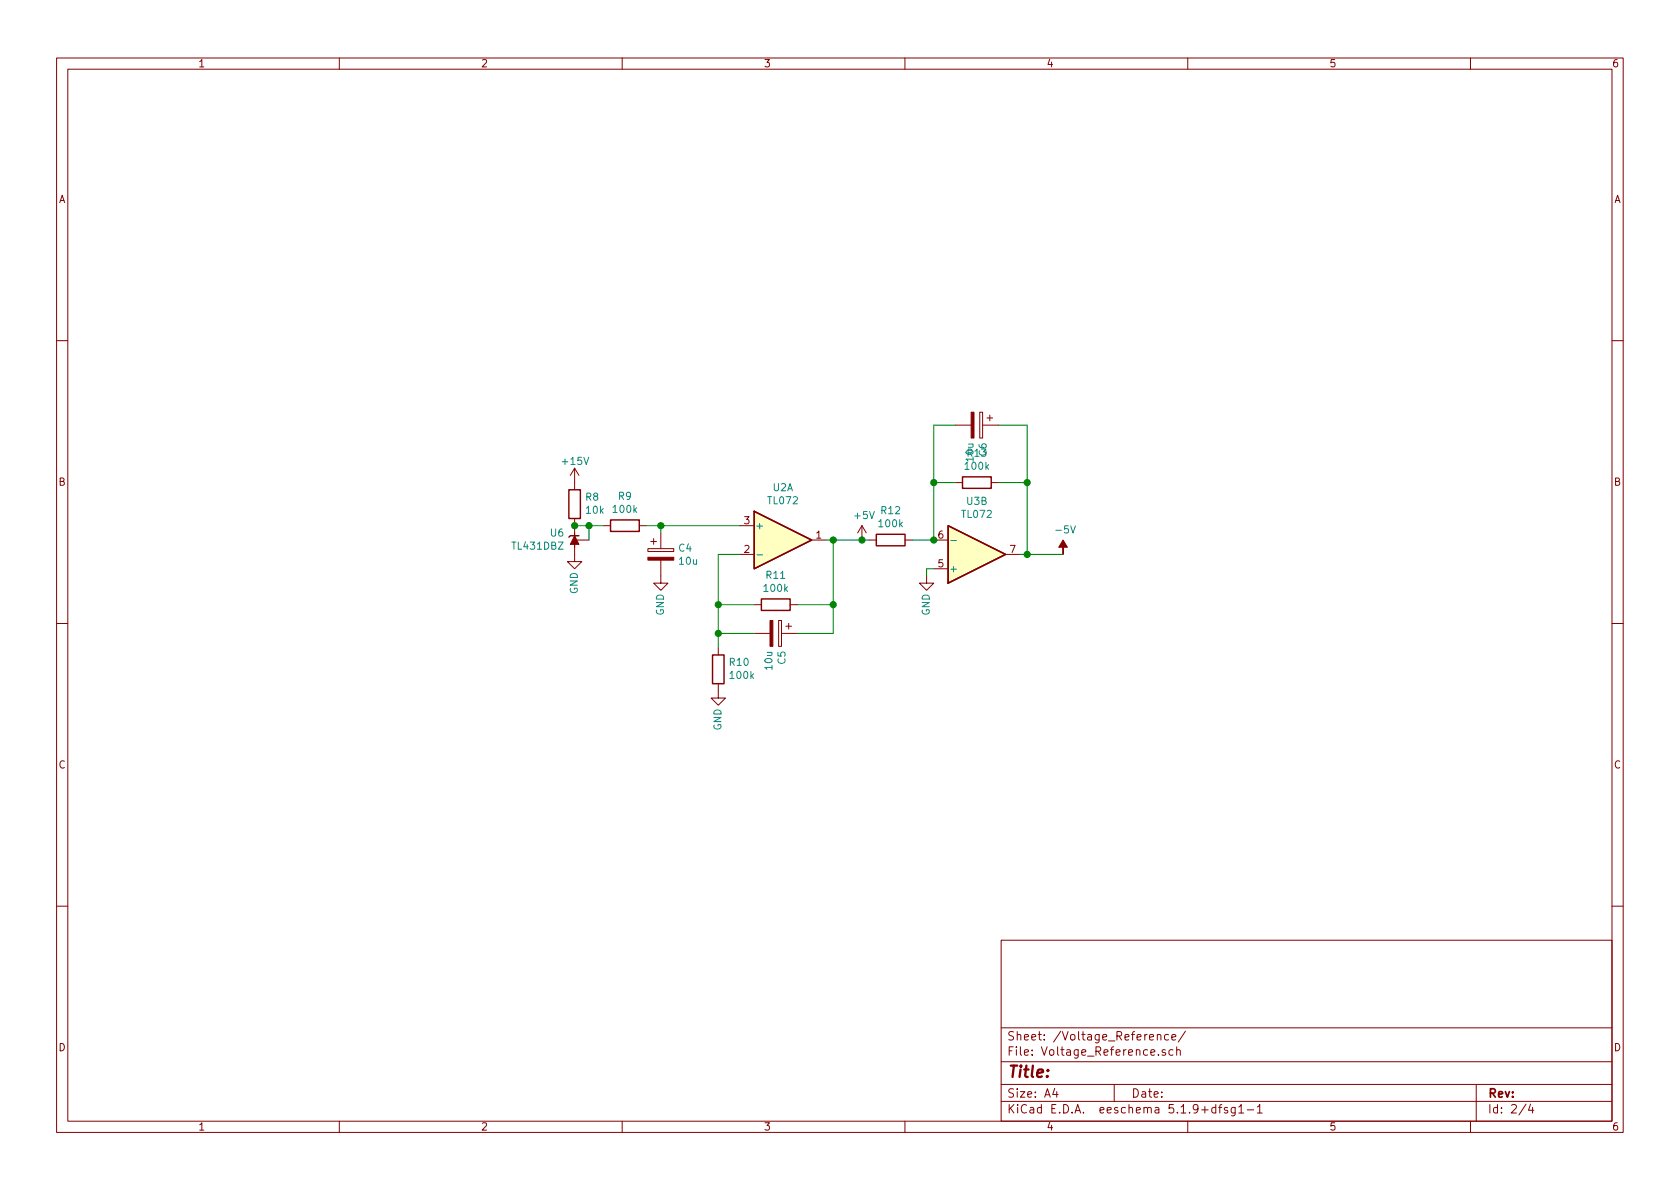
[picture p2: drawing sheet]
<svg xmlns="http://www.w3.org/2000/svg" width="297mm" height="210mm" viewBox="0 0 297 210" stroke-linecap="round" stroke-linejoin="round" font-family="sans-serif">
<g fill="none" stroke="#840000" stroke-width=".18">
<path d="M10 10.3h277v189.9h-277zM12 12.2h273v186.1h-273zM60 10.3v1.9M110 10.3v1.9M160 10.3v1.9M210 10.3v1.9M260 10.3v1.9M10 60.2h2M168.9 75.2h2.8M173.2 72.9h.5v4.6h-.5zM173.7 75.2h2.8M174.5 73.9h1"/>
<path d="M175 73.4v1M285 60.2h2M101.6 94.2v2.6M101.6 91.7v7.6h-1.3l1.3 1.3 1.3-1.3h-1.3M101.6 82.8v3.8M101.6 95.5h2.5M101.6 82.8l-.8 1.3M101.6 82.8l.8 1.3M106.7 93h1.2M113 93h1.3M114.6 97h4.5v.5h-4.5zM115.1 95.8h1"/>
<path d="M115.6 95.2v1.1M116.8 99.1v4h-1.2l1.2 1.3 1.3-1.3h-1.3M116.8 94.2v2.8M130.8 98h2.5M130.8 93h2.5M143.5 95.5h2.5M152.4 93l-.8 1.2M152.4 93v2.5M152.4 93l.8 1.2M153.7 95.5h1.2M160 95.5h1.3M165.1 95.5h2.5"/>
<path d="M168.9 85.3h1.3M175.3 85.3h1.2M177.8 98h2.5M10 110.3h2M127 114.5v1.3M133.3 112h2.8M133.3 106.9h1.3M137.7 109.7h.5v4.6h-.5zM138.2 112h2.8M138.9 110.7h1.1M139.4 110.2v1M139.7 106.9h1.3"/>
<path d="M163.8 101.8v1.3h-1.2l1.2 1.3 1.3-1.3h-1.3M165.1 100.6h2.5M285 110.3h2M127 120.9v2.5h-1.3l1.3 1.3 1.3-1.3h-1.3M10 160.2h2M177 166.3h108v32h-108zM285 160.2h2M60 198.3v1.9M110 198.3v1.9M160 198.3v1.9M177 194.8h108M177 191.8h108"/>
<path d="M177 187.8h108M177 181.8h108M186.5 192.5l-.4 1h1M186.8 193v1M197 191.8v3M204.6 183.1l.2-.2 .4 .1 .1 .9M204.6 182.9v1M204.8 186.5v.1M206 185.7a.37 .37 0 0 0-.5 .1v.2l.5 .2 .1 .1-.2 .3-.4-.1M206.6 183l-.4-.1-.3 .3 .1 .6 .2 .1 .4-.1M207.2 183.4l.7-.1-.1-.3-.4-.1-.2 .2 .1 .7h.5M207.4 185.7l-.4-.1-.3 .3 .1 .6 .2 .1 .4-.1"/>
<path d="M208.1 185.7a.37 .37 0 0 1 .6 .1v.8M208.1 185.1v1.5M209.6 182.3l-1.3 2M210 198.3v1.9M215 195.9l-.5-.1-.3 .3 .1 .6 .2 .1 .5-.1M215 195.3v1.5M215.5 195.8h.5M216 195.3l-.3 .2v1.3M217 195.9l-.3-.1-.2 .2v.3l.5 .1v.3h-.5M218.4 195.8v1.2l-.3 .3h-.3M218.4 195.9l-.4-.1-.3 .3 .1 .6h.6M219 195.8l.5-.5v1.5"/>
<path d="M219 196.8h.9M220.5 196.3h1.2M222.3 195.8l.4-.5v1.5M222.3 196.8h.9M260 198.3v1.9M261 191.8v6.5M269.8 195.2l-1.2 2M270.6 195.2l-.3 1.1h.9M271 195.8v1"/>
</g>
<g fill="#840000" stroke="#840000" stroke-width=".18">
<path d="M114.6 98.5h4.5v.6h-4.5z"/>
<path d="M101.6 94.7l.8 1.6h-1.6z"/>
<path d="M171.7 72.9h.5v4.6h-.5z"/>
<path d="M188 95.5l.7 1.3h-.7v1.2v-1.2h-.8z"/>
<path d="M136.1 109.7h.6v4.6h-.6z"/>
</g>
<path d="M100.6 86.6h2v5.1h-2zM102.4 94.7h-1.6l-.2 .3M107.9 91.9h5.1v2.1h-5.1zM133.3 90.4l10.2 5.1-10.2 5.1zM154.9 94.5h5.1v2h-5.1zM167.6 93l10.2 5-10.2 5.1zM170.2 84.3h5.1v2.1h-5.1zM126 115.8h2v5.1h-2zM134.6 105.9h5.1v2h-5.1z" fill="none" stroke="#840000" stroke-width=".25"/>
<path d="M133.8 98.1h1M168.1 95.6h1M172.4 80.7h.7" fill="none" stroke="#008484" stroke-width=".18"/>
<g fill="#ffffc2" stroke="#ffffc2" stroke-width=".18">
<path d="M167.6 93l10.2 5-10.2 5.1z"/>
<path d="M133.3 90.4l10.2 5.1-10.2 5.1z"/>
</g>
<g fill="none" stroke="#008400" stroke-width=".18">
<path d="M168.9 75.2h-3.8v20.3h-3.8M176.5 75.2h5.1v22.8M101.6 93h5.1M104.1 93v2.5M114.3 93h16.5M116.8 93v1.2M130.8 98h-3.8v16.5M146 95.5h7.7M147.3 95.5v16.5h-6.3M165.1 85.3h3.8M176.5 85.3h5.1M180.3 98h7.7"/>
<path d="M127 106.9h6.3M127 112h6.3M141 106.9h6.3M165.1 100.6h-1.3v1.2"/>
</g>
<g fill="#008400" stroke="#008400" stroke-width=".25">
<circle cx="104.1" cy="93" r=".51"/>
<circle cx="101.6" cy="93" r=".51"/>
<circle cx="147.3" cy="95.5" r=".51"/>
<circle cx="116.8" cy="93" r=".51"/>
<circle cx="127" cy="112" r=".51"/>
<circle cx="147.3" cy="106.9" r=".51"/>
<circle cx="181.6" cy="98" r=".51"/>
<circle cx="181.6" cy="85.3" r=".51"/>
<circle cx="165.1" cy="85.3" r=".51"/>
<circle cx="127" cy="106.9" r=".51"/>
<circle cx="152.4" cy="95.5" r=".51"/>
<circle cx="165.1" cy="95.5" r=".51"/>
</g>
<text font-size="2.8" fill="#840000" x="178" y="190.5">Title:</text>
<g font-size="2.1" fill="#840000">
<text x="178" y="184">Sheet: /Voltage_Reference/</text>
<text x="178" y="186.7">File: Voltage_Reference.sch</text>
<text x="178" y="196.9">KiCad E.D.A. eeschema 5.1.9+dfsg1-1</text>
<text x="178" y="194.1">Size: A4</text>
<text x="200" y="194.1">Date:</text>
<text x="263" y="194.1">Rev:</text>
<text x="263" y="196.9">Id: 2/4</text>
</g>
<g font-size="1.8" fill="#840000">
<text x="35" y="11.9">1</text>
<text x="85" y="11.9">2</text>
<text x="135" y="11.9">3</text>
<text x="185" y="11.9">4</text>
<text x="235" y="11.9">5</text>
<text x="285" y="11.9">6</text>
<text x="10.4" y="35.9">A</text>
<text x="285.4" y="35.9">A</text>
<text x="10.4" y="85.9">B</text>
<text x="285.4" y="85.9">B</text>
<text x="131.6" y="92.7">3</text>
<text x="144.3" y="95.2">1</text>
<text x="165.9" y="95.2">6</text>
<text x="131.6" y="97.8">2</text>
<text x="165.9" y="100.3">5</text>
<text x="178.6" y="97.8">7</text>
<text x="10.4" y="135.9">C</text>
<text x="285.4" y="135.9">C</text>
<text x="10.4" y="185.9">D</text>
<text x="285.4" y="185.9">D</text>
<text x="35" y="199.9">1</text>
<text x="85" y="199.9">2</text>
<text x="135" y="199.9">3</text>
<text x="185" y="199.9">4</text>
<text x="235" y="199.9">5</text>
<text x="285" y="199.9">6</text>
</g>
<g font-size="1.8" fill="#008484">
<text x="99.6" y="82.2">+15V</text>
<text x="170.8" y="83.1">100k</text>
<text x="172.1" y="81.6" transform="rotate(-90 172.1 81.6)">10u</text>
<text x="174.4" y="80.6" transform="rotate(-90 174.4 80.6)">C6</text>
<text x="103.6" y="88.5">R8</text>
<text x="109.4" y="88.4">R9</text>
<text x="135.9" y="89.2">TL072</text>
<text x="136.7" y="86.9">U2A</text>
<text x="171" y="89.3">U3B</text>
<text x="97.4" y="94.9">U6</text>
<text x="103.7" y="90.9">10k</text>
<text x="108.5" y="90.7">100k</text>
<text x="133.5" y="93.6">+</text>
<text x="151.2" y="91.8">+5V</text>
<text x="155.5" y="93.2">100k</text>
<text x="155.9" y="90.9">R12</text>
<text x="170.2" y="91.6">TL072</text>
<text x="187" y="94.3">-5V</text>
<text x="90.7" y="97.2">TL431DBZ</text>
<text x="120" y="97.6">C4</text>
<text x="120.2" y="99.9">10u</text>
<text x="167.8" y="101.2">+</text>
<text x="102.2" y="105.1" transform="rotate(-90 102.2 105.1)">GND</text>
<text x="135.2" y="104.7">100k</text>
<text x="135.5" y="102.4">R11</text>
<text x="117.4" y="108.9" transform="rotate(-90 117.4 108.9)">GND</text>
<text x="164.4" y="108.9" transform="rotate(-90 164.4 108.9)">GND</text>
<text x="129.1" y="117.7">R10</text>
<text x="136.6" y="118.4" transform="rotate(-90 136.6 118.4)">10u</text>
<text x="138.9" y="117.4" transform="rotate(-90 138.9 117.4)">C5</text>
<text x="129.2" y="120.1">100k</text>
<text x="127.6" y="129.2" transform="rotate(-90 127.6 129.2)">GND</text>
</g>
</svg>
